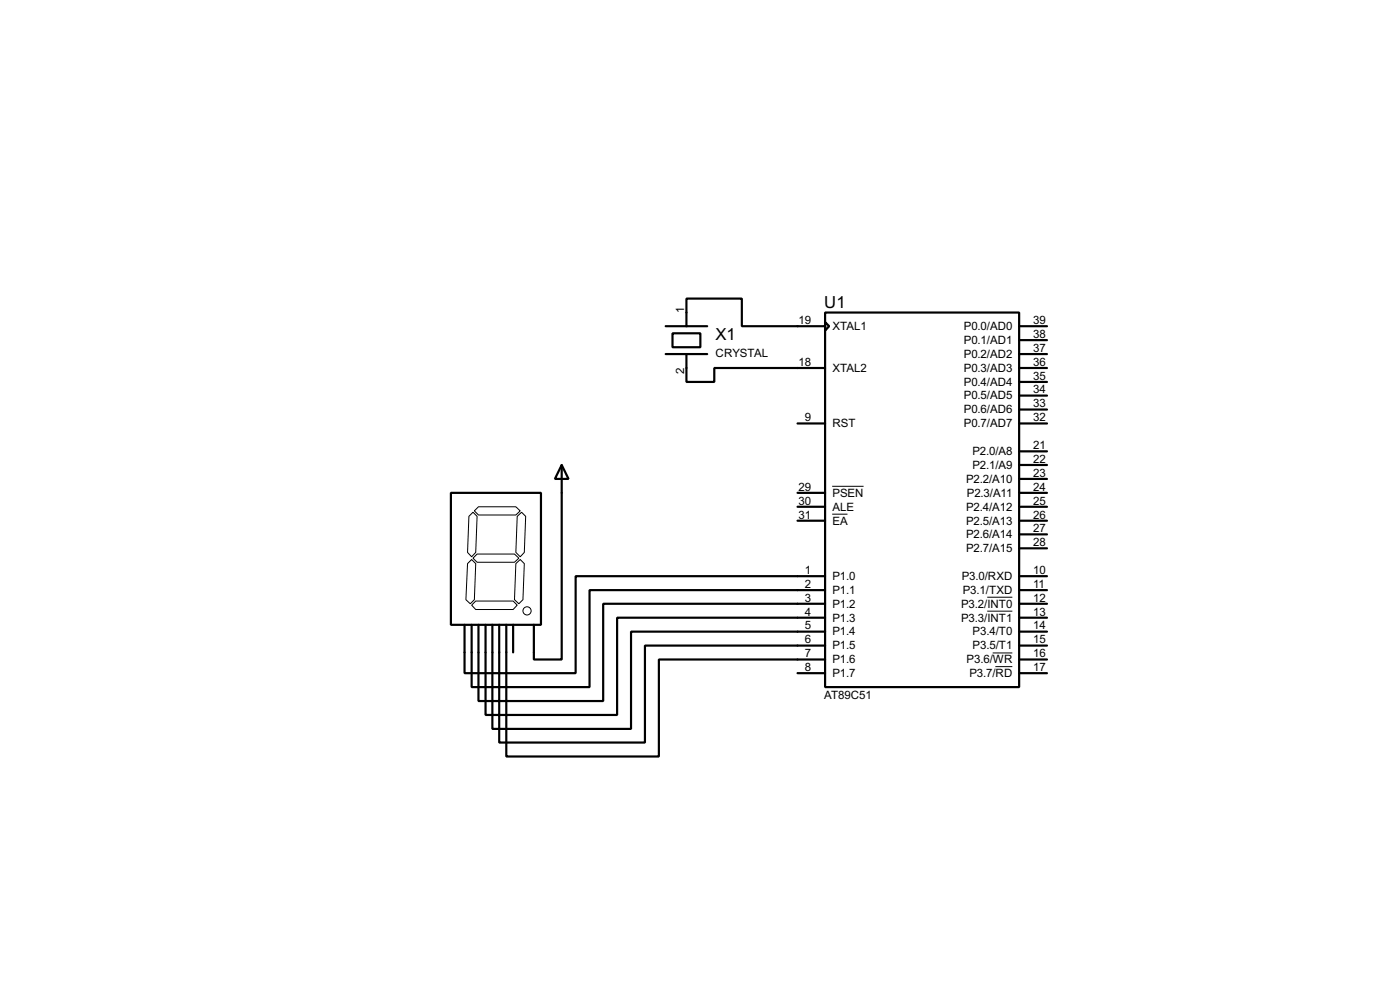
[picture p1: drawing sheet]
<svg xmlns="http://www.w3.org/2000/svg" width="256mm" height="180mm" viewBox="0 0 256 180" stroke-linecap="round" stroke-linejoin="round" font-family="sans-serif">
<g fill="none" stroke="#000" stroke-width=".4">
<path d="M122 59.7h7.6M125.8 59.7v-5h10.1v5h15.3M151.2 57.2h35.5v68.6h-35.5zM151.2 59l.7 .7-.7 .8zM186.7 59.7h5.1M122 64.8h7.6M123.2 61h5.1v2.6h-5.1zM125.8 64.8v5.1h5.1v-2.5h20.3M146.1 77.5h5.1M186.7 67.4h5.1M186.7 77.5h5.1M186.7 62.3h5.1"/>
<path d="M186.7 64.8h5.1M186.7 69.9h5.1M186.7 72.4h5.1M186.7 75h5.1M82.6 90.2h16.5v24.2h-16.5zM102.9 85.1l1.3 2.6h-2.5zM102.9 85.1v35.6h-5.1v-6.3M146.1 92.8h5.1M146.1 95.3h5.1M146.1 90.2h5.1M186.7 92.8h5.1M186.7 95.3h5.1"/>
<path d="M186.7 90.2h5.1M186.7 82.6h5.1M186.7 85.1h5.1M186.7 87.7h5.1M186.7 97.8h5.1M90.2 114.4v19h25.4v-17.8h35.6M91.5 114.4v21.5h26.7v-17.7h33M92.8 114.4v24.1h27.9v-17.8h30.5M94 114.4v5M151.2 105.5h-45.7v17.7h-20.4v-8.8M151.2 108h-43.2v17.8h-21.6v-11.4M151.2 110.5h-40.7v17.8h-22.8v-13.9"/>
<path d="M151.2 113.1h-38.1v17.8h-24.1v-16.5M186.7 105.5h5.1M186.7 108h5.1M186.7 110.5h5.1M186.7 113.1h5.1M186.7 115.6h5.1M186.7 118.2h5.1M186.7 100.4h5.1M146.1 123.2h5.1M186.7 120.7h5.1M186.7 123.2h5.1"/>
</g>
<g fill="none" stroke="#000" stroke-width=".18">
<path d="M85.9 94.5l.8-.7 .7 .7-.2 6.6-.8 .8-.7-.8zM86.9 93.5l.8-.7h6.8l.8 .7-.8 .8h-6.8zM94.8 94.5l.8-.7 .7 .7-.2 6.6-.8 .8-.8-.8zM152.5 94.1h2.8M152.5 89h5.7M85.7 103.2l.7-.8 .8 .8-.3 6.6-.7 .7-.8-.7zM86.4 110.8l.8-.8h6.8l.8 .8-.8 .8h-6.8zM86.7 102.2l.7-.8h6.9l.8 .8-.8 .7h-6.9zM94.5 103.2l.8-.8 .8 .8-.3 6.6-.7 .7-.8-.7zM180.9 109.3h4.6M180.9 111.9h4.6M181.9 119.5h3.6"/>
<path d="M182.4 122h3.1"/>
<circle cx="96.5" cy="111.8" r=".75"/>
</g>
<g font-size="3.4">
<text x="151" y="56.4">U1</text>
<text x="131.1" y="62.3">X1</text>
</g>
<g font-size="2.4">
<text x="125.4" y="57.2" transform="rotate(-90 125.4 57.2)">1</text>
<text x="146.3" y="59.3">19</text>
<text x="189.3" y="59.3">39</text>
<text x="131.1" y="65.3">CRYSTAL</text>
<text x="152.5" y="60.4">XTAL1</text>
<text x="176.6" y="60.4">P0.0/AD0</text>
<text x="176.6" y="63">P0.1/AD1</text>
<text x="176.6" y="65.5">P0.2/AD2</text>
<text x="189.3" y="61.9">38</text>
<text x="189.3" y="64.4">37</text>
<text x="125.4" y="68.5" transform="rotate(-90 125.4 68.5)">2</text>
<text x="146.3" y="67">18</text>
<text x="152.5" y="68.1">XTAL2</text>
<text x="176.6" y="68.1">P0.3/AD3</text>
<text x="176.6" y="70.6">P0.4/AD4</text>
<text x="189.3" y="67">36</text>
<text x="189.3" y="69.5">35</text>
<text x="189.3" y="72">34</text>
<text x="147.5" y="77.1">9</text>
<text x="176.6" y="73.1">P0.5/AD5</text>
<text x="176.6" y="75.7">P0.6/AD6</text>
<text x="189.3" y="74.6">33</text>
<text x="189.3" y="77.1">32</text>
<text x="152.5" y="78.2">RST</text>
<text x="176.6" y="78.2">P0.7/AD7</text>
<text x="178.1" y="83.3">P2.0/A8</text>
<text x="189.3" y="82.2">21</text>
<text x="146.3" y="89.8">29</text>
<text x="177" y="88.4">P2.2/A10</text>
<text x="178.1" y="85.8">P2.1/A9</text>
<text x="189.3" y="84.7">22</text>
<text x="189.3" y="87.3">23</text>
<text x="189.3" y="89.8">24</text>
<text x="146.3" y="92.4">30</text>
<text x="146.3" y="94.9">31</text>
<text x="152.5" y="93.5">ALE</text>
<text x="152.5" y="90.9">PSEN</text>
<text x="177" y="93.5">P2.4/A12</text>
<text x="177.1" y="90.9">P2.3/A11</text>
<text x="189.3" y="92.4">25</text>
<text x="189.3" y="94.9">26</text>
<text x="152.5" y="96">EA</text>
<text x="177" y="101.1">P2.7/A15</text>
<text x="177" y="96">P2.5/A13</text>
<text x="177" y="98.5">P2.6/A14</text>
<text x="189.3" y="100">28</text>
<text x="189.3" y="97.4">27</text>
<text x="147.5" y="105.1">1</text>
<text x="147.5" y="107.6">2</text>
<text x="152.5" y="106.2">P1.0</text>
<text x="176.2" y="106.2">P3.0/RXD</text>
<text x="189.3" y="105.1">10</text>
<text x="189.3" y="107.6">11</text>
<text x="147.5" y="110.1">3</text>
<text x="147.5" y="112.7">4</text>
<text x="152.5" y="108.7">P1.1</text>
<text x="152.5" y="111.2">P1.2</text>
<text x="152.5" y="113.8">P1.3</text>
<text x="176.1" y="111.2">P3.2/INT0</text>
<text x="176.1" y="113.8">P3.3/INT1</text>
<text x="176.4" y="108.7">P3.1/TXD</text>
<text x="189.3" y="110.1">12</text>
<text x="189.3" y="112.7">13</text>
<text x="147.5" y="115.2">5</text>
<text x="147.5" y="117.8">6</text>
<text x="152.5" y="116.3">P1.4</text>
<text x="152.5" y="118.9">P1.5</text>
<text x="178.2" y="116.3">P3.4/T0</text>
<text x="178.2" y="118.9">P3.5/T1</text>
<text x="189.3" y="115.2">14</text>
<text x="189.3" y="117.8">15</text>
<text x="147.5" y="120.3">7</text>
<text x="147.5" y="122.8">8</text>
<text x="152.5" y="121.4">P1.6</text>
<text x="152.5" y="123.9">P1.7</text>
<text x="177.1" y="121.4">P3.6/WR</text>
<text x="177.6" y="123.9">P3.7/RD</text>
<text x="189.3" y="122.8">17</text>
<text x="189.3" y="120.3">16</text>
<text x="151" y="127.9">AT89C51</text>
</g>
</svg>
